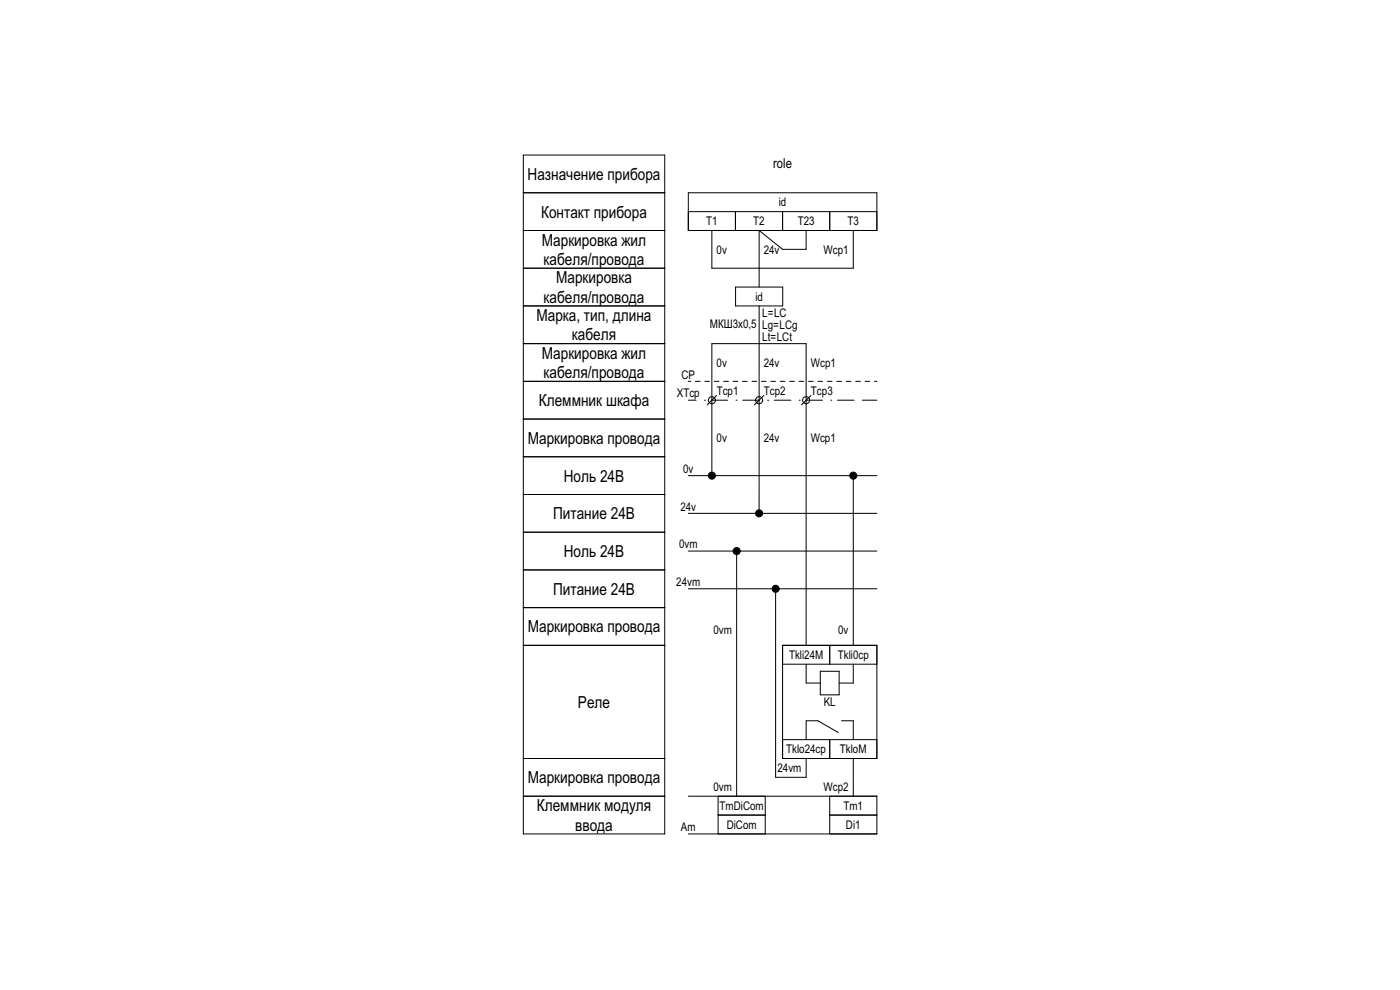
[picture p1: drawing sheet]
<svg xmlns="http://www.w3.org/2000/svg" width="297mm" height="210mm" viewBox="0 0 297 210" stroke-linecap="round" stroke-linejoin="round" font-family="sans-serif">
<!-- layer: cp_names -->
<path d="M111 72.9h30v104h-30zM111 88.9h30M111 80.9h30M111 96.9h30M111 104.9h30M111 112.9h30M111 136.9h30M111 128.9h30M111 120.9h30M111 168.9h30M111 160.9h30" fill="none" stroke="#000" stroke-width=".21"/>
<!-- layer: id_names -->
<path d="M111 32.9h30v40h-30zM111 56.9h30M111 48.9h30M111 40.9h30M111 64.9h30" fill="none" stroke="#000" stroke-width=".21"/>
<!-- layer: cp_static_di -->
<g fill="none" stroke="#000" stroke-width=".21">
<path d="M161 72.9v35.2M146 84.9h1.7M146 80.9h.5M147.5 80.9h1M149.4 84.9h.1M149.5 80.9h1M150.8 84.9h3.6M151.5 80.9h1M152 83.9l-2 2M153.5 80.9h1M155.5 80.9h1M156.1 84.9h.1"/>
<path d="M157.5 80.9h1M157.6 84.9h3.5M159.5 80.9h1M161.5 80.9h1M162 83.9l-2 2M162.8 84.9h.1M163.5 80.9h1M164.3 84.9h3.5M165.5 80.9h1M167.5 80.9h1M169.5 80.9h1M169.5 84.9h.1"/>
<path d="M171 84.9h3.5M171.5 80.9h1M172 83.9l-2 2M173.5 80.9h1M175.5 80.9h1M176.2 84.9h.1M177.5 80.9h1M177.7 84.9h3.5M179.5 80.9h1M181.5 80.9h1M183 84.9h3M183.5 80.9h1"/>
<path d="M185.5 80.9h.5M146 108.9h40M146 100.9h40M146 116.9h40M151 100.1v-27.2h20v64M156.3 117.6v51.3M181 101.6v35.3M146 124.9h40M164.5 125.6v39.3h6.5v-4M166 136.9h20v24h-20zM176 136.9v4M166 156.9h20"/>
<path d="M166 140.9h20M171 140.9v4h3M174 142.4h4v5h-4zM176 156.9v4M177.8 155.4l-4.3-2.5h-2.5v4M178.5 152.9h2.5v4M181 140.9v4h-3M146 168.9h40v8h-40M152.3 172.9h10M152.3 168.9v8M162.3 168.9v8M176 172.9h10"/>
<path d="M176 168.9v8M181 160.9v8"/>
<circle cx="151" cy="84.9" r=".75"/>
<circle cx="161" cy="84.9" r=".75"/>
<circle cx="171" cy="84.9" r=".75"/>
<circle cx="151" cy="100.9" r=".75"/>
<circle cx="156.3" cy="116.9" r=".75"/>
<circle cx="161" cy="108.9" r=".75"/>
<circle cx="181" cy="100.9" r=".75"/>
<circle cx="164.5" cy="124.9" r=".75"/>
</g>
<!-- layer: id_static_di -->
<path d="M146 40.9h40v8h-40zM146 44.9h40M151 48.9v8h30v-8M156 44.9v4M166 44.9v4M171 48.9v4h-5l-5-4v12M176 44.9v4M156 60.9h10v4h-10zM161 64.9v8" fill="none" stroke="#000" stroke-width=".21"/>
<!-- layer: cp_static_di -->
<g fill="#000">
<circle cx="151" cy="100.9" r=".75"/>
<circle cx="156.3" cy="116.9" r=".75"/>
<circle cx="161" cy="108.9" r=".75"/>
<circle cx="181" cy="100.9" r=".75"/>
<circle cx="164.5" cy="124.9" r=".75"/>
</g>
<g font-size="3.5">
<text x="111.9" y="38.1">Назначение прибора</text>
<text x="114.8" y="46.1">Контакт прибора</text>
<text x="114.9" y="52.1">Маркировка жил</text>
<text x="115.3" y="56.2">кабеля/провода</text>
<text x="115.3" y="64.2">кабеля/провода</text>
<text x="118" y="60.1">Маркировка</text>
<text x="113.8" y="68.1">Марка, тип, длина</text>
<text x="114.9" y="76.1">Маркировка жил</text>
<text x="121.3" y="72.2">кабеля</text>
<text x="115.3" y="80.2">кабеля/провода</text>
<text x="114.3" y="86.1">Клеммник шкафа</text>
<text x="112" y="94.1">Маркировка провода</text>
<text x="119.6" y="102.1">Ноль 24В</text>
<text x="117.3" y="110.1">Питание 24В</text>
<text x="119.6" y="118.1">Ноль 24В</text>
<text x="117.3" y="126.1">Питание 24В</text>
<text x="112" y="134.1">Маркировка провода</text>
<text x="122.6" y="150.1">Реле</text>
<text x="112" y="166.1">Маркировка провода</text>
<text x="113.9" y="172.1">Клеммник модуля</text>
<text x="122" y="176.2">ввода</text>
</g>
<text font-size="2.9" x="164" y="35.6">role</text>
<g font-size="2.5">
<text x="149.8" y="47.8">T1</text>
<text x="159.8" y="47.8">Т2</text>
<text x="165.2" y="43.8">id</text>
<text x="169.2" y="47.8">Т23</text>
<text x="179.8" y="47.8">Т3</text>
<text x="152" y="53.8">0v</text>
<text x="162" y="53.8">24v</text>
<text x="174.7" y="53.8">Wcp1</text>
<text x="160.2" y="63.8">id</text>
<text x="150.6" y="69.6">МКШ3х0,5</text>
<text x="161.7" y="67.2">L=LC</text>
<text x="161.7" y="69.7">Lg=LCg</text>
<text x="152" y="77.8">0v</text>
<text x="161.7" y="72.4">Lt=LCt</text>
<text x="162" y="77.8">24v</text>
<text x="172" y="77.8">Wcp1</text>
<text x="144.6" y="80.3">CP</text>
<text x="152" y="83.8">Tcp1</text>
<text x="162.1" y="83.8">Tcp2</text>
<text x="172" y="83.8">Tcp3</text>
<text x="143.6" y="84.3">XTcp</text>
<text x="152" y="93.8">0v</text>
<text x="162" y="93.8">24v</text>
<text x="172" y="93.8">Wcp1</text>
<text x="144.9" y="100.3">0v</text>
<text x="144.3" y="108.3">24v</text>
<text x="144.1" y="116.3">0vm</text>
<text x="143.5" y="124.3">24vm</text>
<text x="151.3" y="134.4">0vm</text>
<text x="177.8" y="134.4">0v</text>
<text x="167.4" y="139.8">Tkli24M</text>
<text x="177.7" y="139.8">Тkli0cp</text>
<text x="174.7" y="149.8">KL</text>
<text x="166.8" y="159.8">Тklo24cp</text>
<text x="178.2" y="159.8">TkloM</text>
<text x="151.3" y="167.8">0vm</text>
<text x="164.9" y="163.8">24vm</text>
<text x="174.7" y="167.8">Wcp2</text>
<text x="152.7" y="171.8">TmDiCom</text>
<text x="178.9" y="171.8">Tm1</text>
<text x="144.5" y="176.3">Am</text>
<text x="154.2" y="175.8">DiCom</text>
<text x="179.5" y="175.8">Di1</text>
</g>
</svg>
